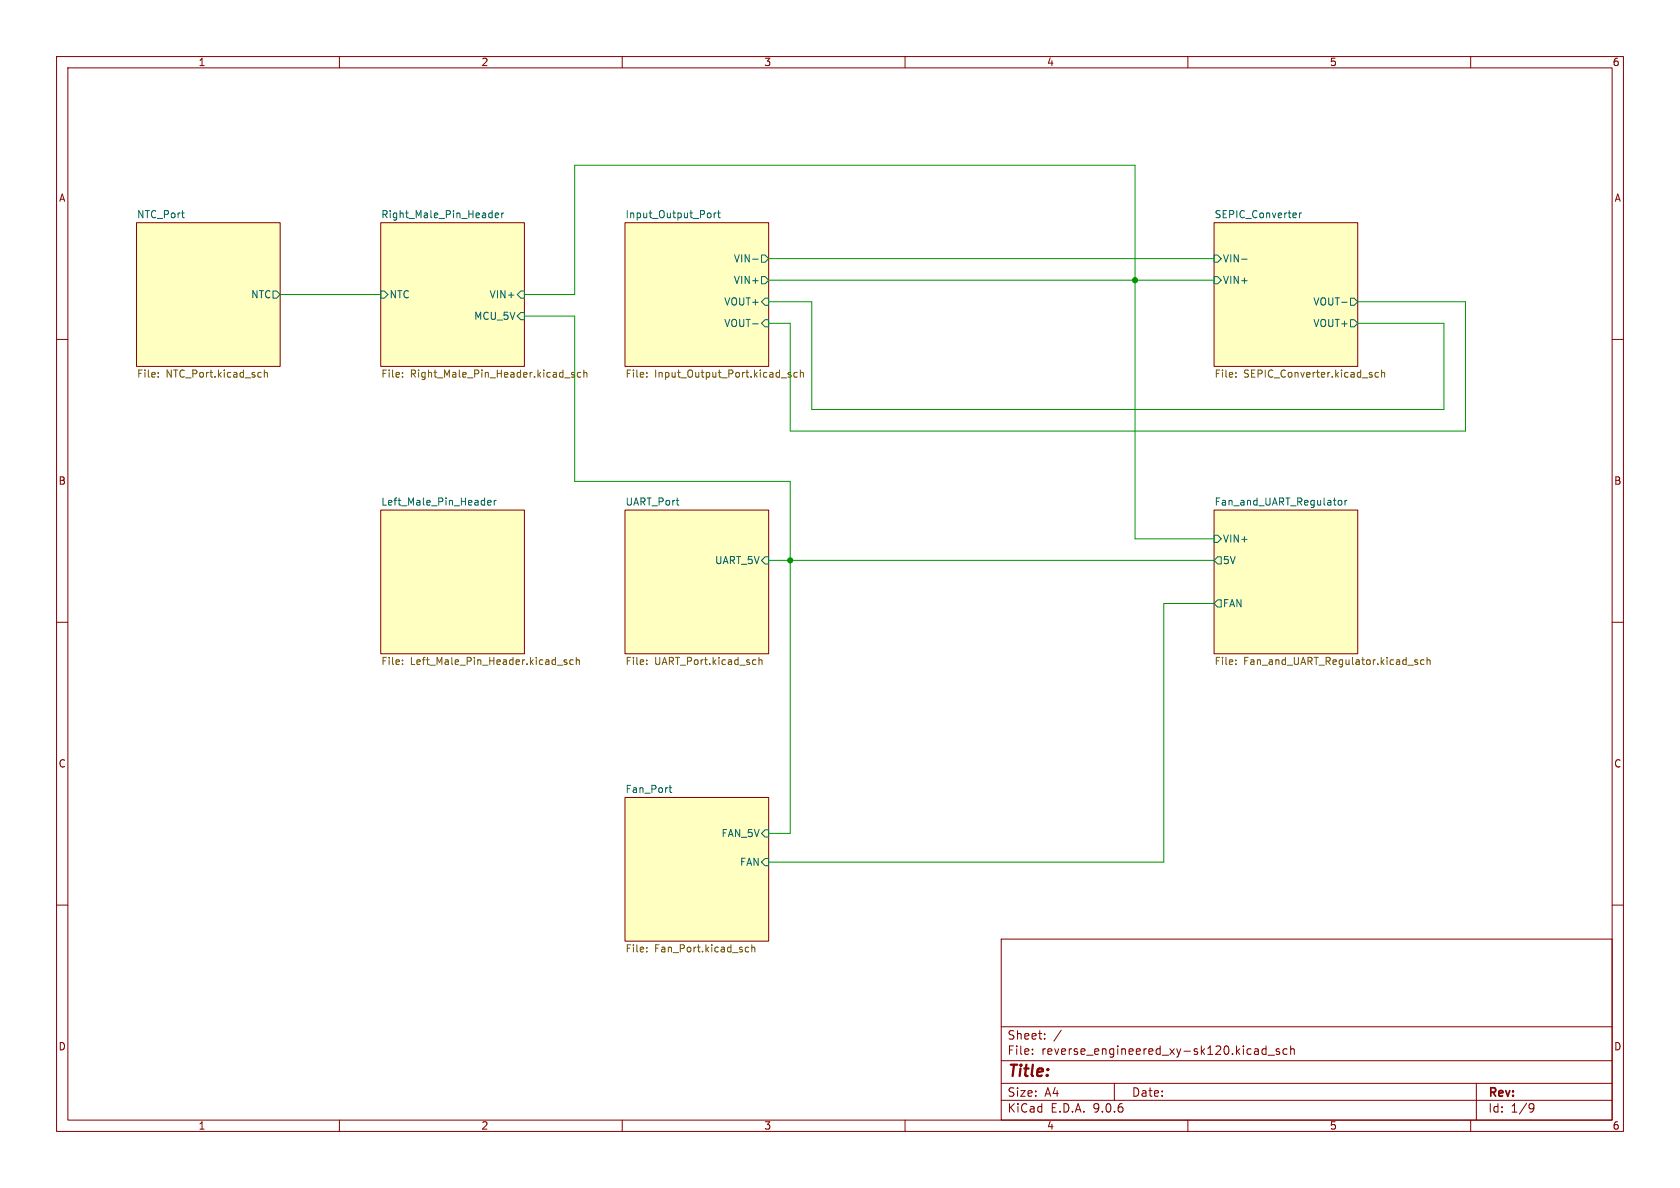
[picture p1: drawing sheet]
<svg xmlns="http://www.w3.org/2000/svg" width="297mm" height="210mm" viewBox="0 0 297 210" stroke-linecap="round" stroke-linejoin="round" font-family="sans-serif">
<g fill="none" stroke="#840000" stroke-width=".18">
<path d="M10 10h277v190h-277zM12 12h273v186h-273zM60 10v2M110 10v2M160 10v2M210 10v2M260 10v2M24.1 39.4h25.4v25.4h-25.4zM67.3 39.4h25.4v25.4h-25.4zM110.5 39.4h25.4v25.4h-25.4zM214.6 39.4h25.4v25.4h-25.4zM10 60h2"/>
<path d="M285 60h2M67.3 90.2h25.4v25.4h-25.4zM110.5 90.2h25.4v25.4h-25.4zM214.6 90.2h25.4v25.4h-25.4zM10 110h2M285 110h2M110.5 141h25.4v25.4h-25.4zM10 160h2M177 166h108v32h-108zM285 160h2M60 198v2M110 198v2"/>
<path d="M160 198v2M177 194.5h108M177 191.5h108M177 187.5h108M177 181.5h108M182.5 186.3v.1M182.5 185.5v.1M184.7 183.6v.1M184.7 182.8v.1M187.6 182.1l-1.3 2M197 191.5v3M210 198v2"/>
<path d="M223.8 184.9v1.5M223.8 185.5l-.4-.1-.3 .3v.4l.1 .2h.6M224.2 186.5h1.1M226.2 185.5l-.4-.1-.2 .2 .1 .2 .5 .2v.3h-.6M227.5 185.5l-.4-.1-.3 .3v.4l.2 .2h.5M228.2 185.5l.2-.1 .3 .1 .1 .9M228.2 184.9v1.5M260 198v2M261 191.5v6.5M270.6 195.1l.5 .1a.99 .99 0 0 1-.4 1.4h-.2M271.2 195.7l-.3 .3h-.3"/>
</g>
<g fill="#ffffc2" stroke="#ffffc2" stroke-width=".18">
<path d="M67.3 39.4h25.4v25.4h-25.4z"/>
<path d="M24.1 39.4h25.4v25.4h-25.4z"/>
<path d="M110.5 39.4h25.4v25.4h-25.4z"/>
<path d="M214.6 90.2h25.4v25.4h-25.4z"/>
<path d="M214.6 39.4h25.4v25.4h-25.4z"/>
<path d="M110.5 141h25.4v25.4h-25.4z"/>
<path d="M110.5 90.2h25.4v25.4h-25.4z"/>
<path d="M67.3 90.2h25.4v25.4h-25.4z"/>
</g>
<g fill="none" stroke="#006464" stroke-width=".18">
<path d="M32.1 37.6h.5M32.5 38.5h.1M87.5 38.1l.7-.1-.1-.3-.4-.1-.2 .2 .1 .6h.5M88.7 37.6v.9M89.1 37.6l-.4 .3M125.5 37.6l.2 .3v.4l-.2 .2M126.3 37.6v.9M126.6 37.6l-.3 .3M126.9 37.6h.4M127 37.2v1.1l.3 .2M229.7 37.6v.9M230.1 37.6l-.4 .3"/>
<path d="M48.3 51.4h.6l.6 .7-.6 .6h-.6zM67.3 51.4h.6l.7 .7-.7 .6h-.6zM91.4 55.9l.7-.7h.6v1.3h-.6zM92.1 51.4h.6v1.3h-.6l-.7-.6zM133.1 45.8h.9M133.1 57.2h.9M134.6 53.3l.7-.6h.6v1.3h-.6zM134.6 48.9h.7l.6 .6-.6 .7h-.7zM134.6 45.1h.7l.6 .6-.6 .7h-.7zM134.6 57.2l.7-.7h.6v1.3h-.6zM214.6 48.9h.7l.6 .6-.6 .7h-.7zM214.6 45.1h.7l.6 .6-.6 .7h-.7z"/>
<path d="M219.5 45.8h1M237.2 53.4h1M238.8 56.5h.6l.6 .7-.6 .6h-.6zM238.8 52.7h.6l.6 .6-.6 .7h-.6zM86.2 88.9l.6-.1v-.3l-.4-.1-.2 .2 .1 .6h.5M87.4 88.4v.9M87.7 88.4l-.3 .3M135.3 98.4h.6v1.3h-.6l-.7-.6zM214.6 94.6h.7l.6 .7-.6 .6h-.7zM215.3 98.4h.6v1.3h-.6l-.7-.6zM236.6 88.6l.4-.2 .2 .3-.1 .5-.3 .1-.2-.1M237.8 88.4v.9"/>
<path d="M238.1 88.4l-.3 .3M215.3 106h.6v1.3h-.6l-.7-.6zM118.3 139.2h.5M118.5 138.8v1.1l.3 .2M134.6 147.3l.7-.6h.6v1.3h-.6zM135.3 151.8h.6v1.2h-.6l-.7-.6z"/>
</g>
<g fill="none" stroke="#725600" stroke-width=".18">
<path d="M28 66.6v.1M28 65.9v.1M46.1 65.8l.1 .1M46.2 66.6l-.1 .1M46.7 66l.2-.2 .3 .1 .1 .8M46.7 65.4v1.3M71.2 66.6v.1M71.2 65.9v.1M99.8 66.8h1M101.5 65.9l-.3-.1-.2 .2 .1 .2 .4 .1v.3h-.5M102.7 65.9l-.4-.1-.2 .3 .1 .5h.5M103.2 66l.2-.2 .3 .1 .1 .8"/>
<path d="M103.2 65.4v1.3M114.3 66.6v.1M114.3 65.9v.1M138.1 66.8h1M139.8 65.9l-.3-.1-.2 .2 .1 .2 .4 .1v.3h-.5M140.9 65.9l-.3-.1-.3 .3 .2 .5h.4M141.5 66l.2-.2 .3 .1v.8M141.5 65.4v1.3M218.5 65.9v.1M218.5 66.6v.1M243.7 65.9l-.4-.1-.2 .3 .1 .5h.5M244.2 66l.2-.2 .3 .1 .1 .8"/>
<path d="M244.2 65.4v1.3M71.2 116.7v.1M71.2 117.4v.1M100.2 116.7l-.3-.1-.2 .2 .1 .2 .4 .1v.3h-.5M101.3 116.7l-.3-.1-.3 .3 .2 .5h.4M101.9 116.8l.2-.2 .3 .1v.8M101.9 116.2v1.3M114.3 116.7v.1M114.3 117.4v.1M133.5 116.6l.1 .1M133.6 117.4l-.1 .1M134.2 116.8l.2-.2 .3 .1v.8"/>
<path d="M134.2 116.2v1.3M218.5 117.4v.1M218.5 116.7v.1M250.1 116.9l.6 .3-.2 .3-.4-.1M250.6 116.7l-.3-.1-.2 .2M251.7 116.7l-.3-.1-.3 .3 .2 .5h.4M252.3 116.8l.2-.2 .3 .1v.8M252.3 116.2v1.3M114.3 167.5v.1M114.3 168.2v.1M131.8 168.2l.2 .1 .4-.1M132.4 167.5l-.4-.1-.2 .2"/>
<path d="M132.9 167.6l.2-.2 .3 .1 .1 .8M132.9 167v1.3"/>
</g>
<path d="M49.5 52.1h17.8M92.7 55.9h8.9v29.2h38.1v62.2h-3.8M92.7 52.1h8.9v-22.9h99.1v66.1h13.9M135.9 53.3h7.6v19.1h111.8v-15.2h-15.3M135.9 49.5h78.7M135.9 45.7h78.7M240 53.3h19.1v22.9h-119.4v-19h-3.8M135.9 99.1h78.7M214.6 106.7h-8.9v45.7h-69.8" fill="none" stroke="#009600" stroke-width=".18"/>
<g fill="#009600" stroke="#009600" stroke-width=".18">
<circle cx="200.7" cy="49.5" r=".46"/>
<circle cx="139.7" cy="99.1" r=".46"/>
</g>
<text font-size="2.8" fill="#840000" x="178" y="190.9">Title:</text>
<g font-size="2.1" fill="#840000">
<text x="178" y="184">Sheet:</text>
<text x="178" y="186.7">File:</text>
<text x="184.1" y="186.7">reverse_engineered_xy-sk120.kicad_sch</text>
<text x="178" y="196.9">KiCad</text>
<text x="178" y="194.1">Size:</text>
<text x="184.7" y="194.1">A4</text>
<text x="185.7" y="196.9">E.D.A.</text>
<text x="193.3" y="196.9">9.0.6</text>
<text x="200" y="194.1">Date:</text>
<text x="263" y="194.3">Rev:</text>
<text x="263" y="196.9">Id:</text>
<text x="267.1" y="196.9">1/9</text>
</g>
<g font-size="1.8" fill="#840000">
<text x="35" y="11.9">1</text>
<text x="85" y="11.9">2</text>
<text x="135" y="11.9">3</text>
<text x="185" y="11.9">4</text>
<text x="235" y="11.9">5</text>
<text x="285" y="11.9">6</text>
<text x="10.3" y="35.9">A</text>
<text x="285.3" y="35.9">A</text>
<text x="10.3" y="85.9">B</text>
<text x="285.3" y="85.9">B</text>
<text x="10.3" y="135.9">C</text>
<text x="285.3" y="135.9">C</text>
<text x="10.3" y="185.9">D</text>
<text x="285.3" y="185.9">D</text>
<text x="35" y="199.9">1</text>
<text x="85" y="199.9">2</text>
<text x="135" y="199.9">3</text>
<text x="185" y="199.9">4</text>
<text x="235" y="199.9">5</text>
<text x="285" y="199.9">6</text>
</g>
<g font-size="1.8" fill="#006464">
<text x="24.1" y="38.7">NTC_Port</text>
<text x="67.3" y="38.7">Right_Male_Pin_Header</text>
<text x="110.5" y="38.7">Input_Output_Port</text>
<text x="214.6" y="38.7">SEPIC_Converter</text>
<text x="129.6" y="46.6">VIN-</text>
<text x="216.1" y="46.6">VIN-</text>
<text x="44.3" y="52.9">NTC</text>
<text x="68.8" y="52.9">NTC</text>
<text x="86.4" y="52.9">VIN+</text>
<text x="129.6" y="50.4">VIN+</text>
<text x="216.1" y="50.4">VIN+</text>
<text x="83.7" y="56.7">MCU_5V</text>
<text x="127.9" y="54.2">VOUT+</text>
<text x="127.9" y="58">VOUT-</text>
<text x="232.1" y="58">VOUT+</text>
<text x="232.1" y="54.2">VOUT-</text>
<text x="67.3" y="89.5">Left_Male_Pin_Header</text>
<text x="110.5" y="89.5">UART_Port</text>
<text x="214.6" y="89.5">Fan_and_UART_Regulator</text>
<text x="126.3" y="99.9">UART_5V</text>
<text x="216.1" y="96.1">VIN+</text>
<text x="216.1" y="99.9">5V</text>
<text x="216.1" y="107.5">FAN</text>
<text x="110.5" y="140.3">Fan_Port</text>
<text x="127.5" y="148.2">FAN_5V</text>
<text x="130.7" y="153.3">FAN</text>
</g>
<g font-size="1.8" fill="#725600">
<text x="24.1" y="67.1">File:</text>
<text x="29.4" y="67.1">NTC_Port.kicad_sch</text>
<text x="67.3" y="67.1">File:</text>
<text x="72.5" y="67.1">Right_Male_Pin_Header.kicad_sch</text>
<text x="110.5" y="67.1">File:</text>
<text x="115.7" y="67.1">Input_Output_Port.kicad_sch</text>
<text x="214.6" y="67.1">File:</text>
<text x="219.9" y="67.1">SEPIC_Converter.kicad_sch</text>
<text x="67.3" y="117.9">File:</text>
<text x="72.5" y="117.9">Left_Male_Pin_Header.kicad_sch</text>
<text x="110.5" y="117.9">File:</text>
<text x="115.7" y="117.9">UART_Port.kicad_sch</text>
<text x="214.6" y="117.9">File:</text>
<text x="219.9" y="117.9">Fan_and_UART_Regulator.kicad_sch</text>
<text x="110.5" y="168.7">File:</text>
<text x="115.7" y="168.7">Fan_Port.kicad_sch</text>
</g>
</svg>
